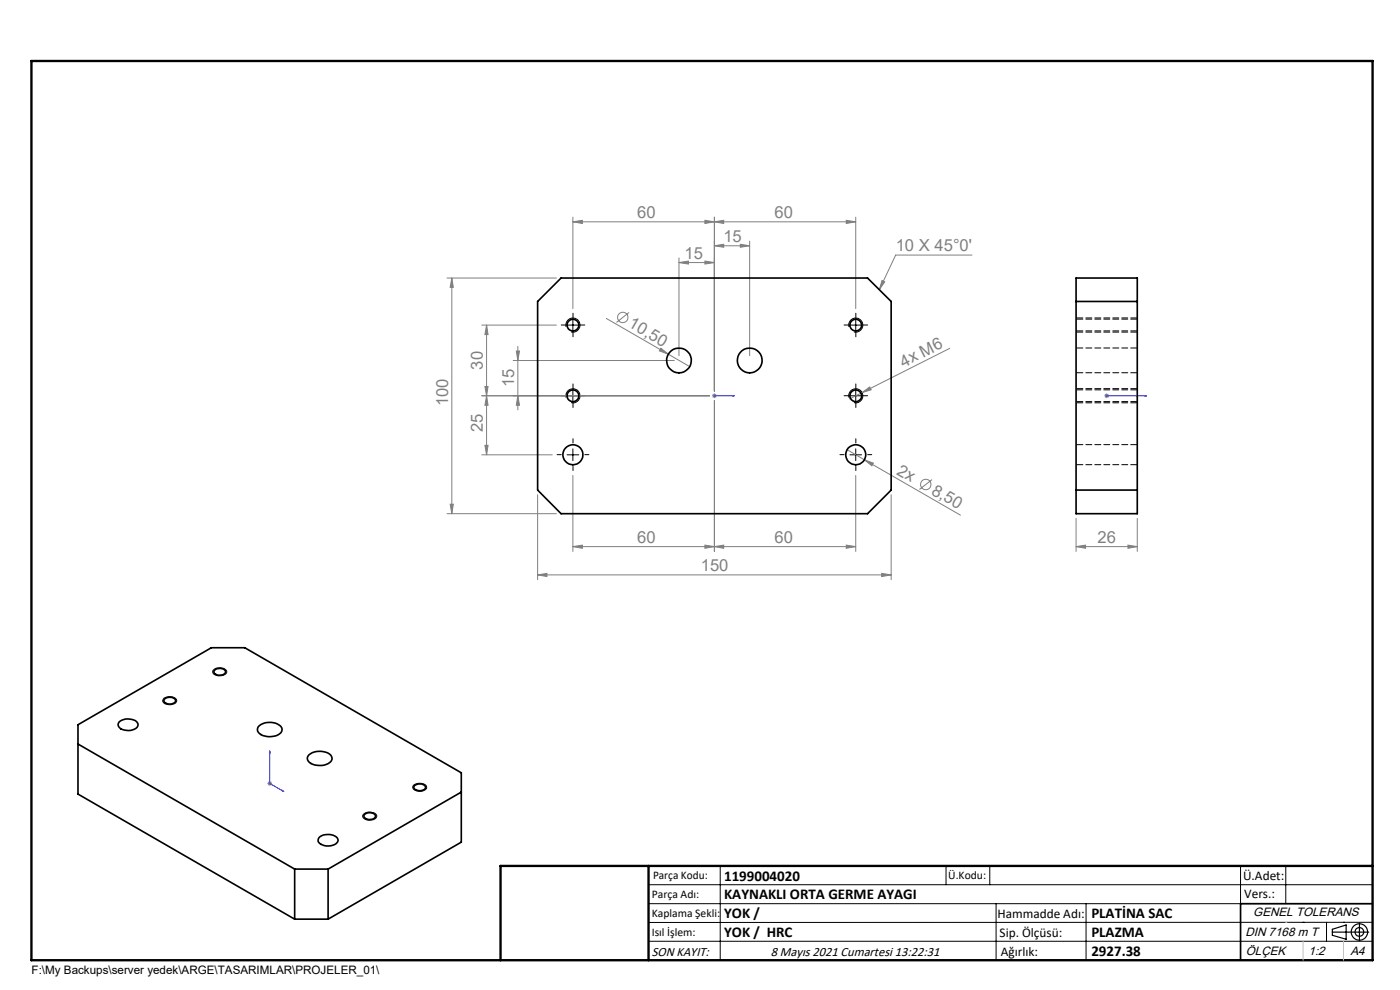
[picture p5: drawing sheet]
<svg xmlns="http://www.w3.org/2000/svg" width="297mm" height="210mm" viewBox="0 0 297 210" stroke-linecap="round" stroke-linejoin="round" font-family="sans-serif">
<g fill="none" stroke="#808080" stroke-width=".21">
<path d="M94.8 59h23.2M95.8 59l.4 2h-.7zM95.8 59v50M121.5 47.1l2-.4v.7zM121.5 46.1v19.4M121.5 47.1h60M144 55.7l2.1-.3v.6zM144 54.7v20.8M144 55.7h7.6M149.5 46.7l2.1 .4-2.1 .3zM149.5 55.4l2.1 .3-2.1 .3zM151.6 52.1l1.9-.3v.6z"/>
<path d="M151.6 47.1l1.9-.4v.7zM151.6 46.1v36.9M151.6 52.1h7.4M157.1 51.8l1.9 .3-1.9 .3zM159 51.1v24.4M179.5 46.7l2 .4-2 .3zM181.5 46.1v19.4M187.1 59.5l.6 .3-1.2 1.6zM206.2 54.1h-16.2l-3.5 7.3M102.2 69h15.8M103.2 69l.3 2h-.6zM103.2 69v27.5"/>
<path d="M108.9 76.5h34.2M109.5 74.5h.7l-.3 2zM109.9 73.5v13.5M128.6 67.5l13.2 7.6M133.5 66.3l-2.7 2.1M140.2 73.9l1.6 1.2-1.9-.7zM141.8 75.1l4.5 2.7M201.5 73.9l-21.3 10.7M102.2 84h48.3M102.2 96.5h15M102.9 82h.6l-.3 2zM102.9 94.5h.6l-.3 2z"/>
<path d="M103.2 84l.3 2h-.6zM109.9 84l.3 2h-.7zM151 84h1M151.2 83.6l.7 .7M151.6 85v32M151.6 83.5v.9M151.9 83.6l-.7 .7M179.7 95.4l3.7 2.1M182.9 83.3l1.6-1.2 .3 .6zM183.4 97.5l1.9 .7-.3 .6zM183.4 97.5l20.4 11.8M234.3 84h1"/>
<path d="M234.4 83.6l.7 .7M234.8 83.5v.9M235.1 83.6l-.7 .7M94.8 109h23.2M95.5 107h.7l-.4 2zM114.1 104.9v18.1M121.5 115.9l2-.3v.7zM121.5 100.9v16.1M121.5 115.9h60M149.5 115.6l2.1 .3-2.1 .4zM151.6 115.9l1.9-.3v.7zM179.5 115.6l2 .3-2 .4z"/>
<path d="M181.5 100.9v16.1M189.1 104.9v18.1M197.7 101.7l-2.6 2.1M228.3 115.9l2-.3v.7zM228.3 115.9h13M228.3 110v7M239.3 115.6l2 .3-2 .4zM241.3 110v7M114.1 121.9l1.9-.3v.7zM114.1 121.9h75M187 121.6l2.1 .3-2.1 .4zM56.7 166.2h1"/>
<path d="M56.9 165.8l.7 .7M57.2 165.7v1M57.6 165.8l-.7 .7"/>
<circle cx="132.1" cy="67.3" r="1.1"/>
<circle cx="196.4" cy="102.8" r="1.1"/>
</g>
<g fill="none" stroke="#000" stroke-width=".21">
<path d="M120.1 69.3a1.51 1.51 0 0 1 1.3-1.9 1.51 1.51 0 0 1 1.6 1.7 1.51 1.51 0 0 1-1.9 1.3M120.3 69h2.5M121.5 67.7v2.5M180.1 69.3a1.5 1.5 0 0 1 1.3-1.8 1.5 1.5 0 0 1 1.6 1.6 1.5 1.5 0 0 1-1.8 1.3M180.3 69h2.5M181.5 67.7v2.5M120.1 84.3a1.51 1.51 0 0 1 1.3-1.9 1.51 1.51 0 0 1 1.6 1.7 1.51 1.51 0 0 1-1.9 1.3M120.3 96.5h2.5M120.3 84h2.5M121.5 82.7v2.5M121.5 95.2v2.5M180.1 84.3a1.5 1.5 0 0 1 1.3-1.8 1.5 1.5 0 0 1 1.6 1.6 1.5 1.5 0 0 1-1.8 1.3"/>
<path d="M180.3 96.5h2.5M180.3 84h2.5M181.5 82.7v2.5M181.5 95.2v2.5M34.8 148.1a1.79 1.79 0 0 1 2.7 .6 1.79 1.79 0 0 1-3 0zM45.2 142.2a2 2 0 0 1 2.9 .1 1.32 1.32 0 0 1-1.8 1.1l-.4-.1a.77 .77 0 0 1-.7-1.1zM77 172.8a2 2 0 0 1 2.9 .1 1.32 1.32 0 0 1-1.8 1.1l-.7-.2a.66 .66 0 0 1-.4-1zM87.7 166.6a1.99 1.99 0 0 1 2.8 .2 .95 .95 0 0 1-1 1 1.42 1.42 0 0 1-1.9-.9zM137.6 187.7h153.6M137.6 191.7h153.6M137.6 199.7h153.6M152.8 183.7v20"/>
<path d="M200.7 183.7v4M210 183.7v4M211.3 191.7v12M230.4 191.7v12M263.2 183.7v20M272.8 183.7v8M276.4 195.6h.1M281.4 195.6v4.1M285 195.6h.1M291.2 195.6l-153.6 .1"/>
</g>
<g fill="none" stroke="#000" stroke-width=".25">
<path d="M282.6 197.7h7.8M282.6 197.1l3-.9v3l-3-.8zM288.4 195.8v3.8M106.2 203.7h185"/>
<circle cx="288.4" cy="197.7" r="1.74"/>
<circle cx="288.4" cy="197.7" r=".93"/>
</g>
<path d="M151.4 84h.3zM151.6 84h.1M151.6 84h4.2M155.8 84h-.4h.4M234.7 84h.2zM234.8 84h.1M234.8 84h8.4M243.2 84h-.4h.4M57.2 159.3l.1 .4-.2-.1zM57.2 159.3v6.9l3 1.7M59.9 167.7l.3 .2-.3-.1z" fill="none" stroke="#00f" stroke-width=".21"/>
<g fill="none" stroke="#000" stroke-width=".21" stroke-dasharray="15.2 1.3 1.3 1.3">
<path d="M120.3 68.9h-1.2M121.6 67.7v-1.3M121.6 70.2v1.2M122.8 68.9h1.3M180.3 68.9h-1.2M181.6 67.7v-1.3M181.6 70.2v1.2M182.8 68.9h1.3M119.1 96.4h-.9M120.3 83.9h-1.2M121.6 93.9v-.8M121.6 98.9v.9"/>
<path d="M121.6 82.7v-1.3M121.6 85.2v1.2M122.8 83.9h1.3M124.1 96.4h.8M179.1 96.4h-.9M180.3 83.9h-1.2M181.6 93.9v-.8M181.6 98.9v.9M181.6 82.7v-1.3M181.6 85.2v1.2M182.8 83.9h1.3M184.1 96.4h.8"/>
</g>
<path d="M228.3 70.4h13M241.3 67.4h-13M228.3 85.4h13M241.3 82.4h-13" fill="none" stroke="#000" stroke-width=".21" stroke-dasharray="1.3 .6" stroke-dashoffset="-.1"/>
<path d="M291.2 191.7h-28v12" fill="none" stroke="#000" stroke-width=".35"/>
<path d="M6.7 12.9h284.5v190.8h-284.5zM137.6 183.7v20M291.2 183.7h-185v20" fill="none" stroke="#000" stroke-width=".5"/>
<path d="M276.4 199.7v4M285 199.7v4" fill="none" stroke="#c0c0c0" stroke-width=".21"/>
<path d="M272.8 195.6h.1" fill="none" stroke="#c0c0c0" stroke-width=".25"/>
<g fill="#00f">
<path d="M155.4 84h.4zM151.4 84h.3z"/>
<path d="M234.7 84h.2zM242.8 84h.4z"/>
<path d="M59.9 167.7l.3 .2-.3-.1zM57.2 159.3l.1 .4-.2-.1z"/>
</g>
<g fill="#808080">
<path d="M140.2 73.9l1.6 1.2-1.9-.7z"/>
<path d="M182.9 83.3l1.6-1.2 .3 .6z"/>
<path d="M183.4 97.5l1.9 .7-.3 .6z"/>
<path d="M149.5 46.7l2.1 .4-2.1 .3zM121.5 47.1l2-.4v.7zM149.5 115.6l2.1 .3-2.1 .4zM121.5 115.9l2-.3v.7zM179.5 115.6l2 .3-2 .4zM151.6 115.9l1.9-.3v.7zM149.5 55.4l2.1 .3-2.1 .3zM144 55.7l2.1-.3v.6zM157.1 51.8l1.9 .3-1.9 .3zM151.6 52.1l1.9-.3v.6zM239.3 115.6l2 .3-2 .4zM228.3 115.9l2-.3v.7z"/>
<path d="M151.6 47.1l1.9-.4v.7zM179.5 46.7l2 .4-2 .3zM114.1 121.9l1.9-.3v.7zM187 121.6l2.1 .3-2.1 .4zM187.1 59.5l.6 .3-1.2 1.6z"/>
<path d="M102.9 82h.6l-.3 2zM103.2 69l.3 2h-.6zM109.9 84l.3 2h-.7zM109.5 74.5h.7l-.3 2z"/>
<path d="M103.2 84l.3 2h-.6zM102.9 94.5h.6l-.3 2zM95.8 59l.4 2h-.7zM95.5 107h.7l-.4 2z"/>
</g>
<g fill="none" stroke="#000" stroke-width=".35">
<path d="M228.3 59h13v50h-13zM114.1 64l4.9-5h65l5.1 5v40l-5.1 5h-65l-4.9-5zM228.3 64h13M228.3 104h13M16.5 157.8l46 26.6M25.3 153.2a2.92 2.92 0 0 1 3.8 .1 1.06 1.06 0 0 1-1 1.5 2.86 2.86 0 0 1-2.9-.6 .78 .78 0 0 1 .1-1zM35 148.2a1.65 1.65 0 0 1 2.3 .3 1.39 1.39 0 0 1-2.2 .6 .53 .53 0 0 1-.1-.9zM45.6 142.1a1.57 1.57 0 0 1 2.3 .3 1.38 1.38 0 0 1-2.2 .6 .5 .5 0 0 1-.1-.9zM55 154a3.6 3.6 0 0 1 4.7 .3 1.48 1.48 0 0 1-1.6 1.9 3.3 3.3 0 0 1-3.5-1.1v-.6zM65.6 160.1a3.6 3.6 0 0 1 4.7 .3 1.28 1.28 0 0 1-1.1 1.8 3.3 3.3 0 0 1-3.9-1 .97 .97 0 0 1 .3-1.1zM67.7 177.7a3 3 0 0 1 3.9 .1 1.06 1.06 0 0 1-1 1.5 2.61 2.61 0 0 1-3.1-.9zM77.2 172.9a1.55 1.55 0 0 1 2.5 .2 1.42 1.42 0 0 1-2.5 .2z"/>
<path d="M88 166.6a1.64 1.64 0 0 1 2.3 .3 1.39 1.39 0 0 1-2.1 .6 .53 .53 0 0 1-.2-.9zM97.9 168l-28.3 16.4M62.5 195l-46-26.6v-14.7l28.3-16.3h7.1l46 26.5v14.7l-28.3 16.4M62.5 184.4h7.1M62.5 195h7.1M62.5 184.4v10.6M69.6 184.4v10.6"/>
<circle cx="121.6" cy="68.9" r="1.25"/>
<circle cx="144.1" cy="76.5" r="2.63"/>
<circle cx="159" cy="76.5" r="2.63"/>
<circle cx="181.5" cy="69" r="1.24"/>
<circle cx="121.5" cy="96.5" r="2.13"/>
<circle cx="121.5" cy="84" r="1.26"/>
<circle cx="181.5" cy="84" r="1.25"/>
<circle cx="181.5" cy="96.5" r="2.13"/>
</g>
<path d="M228.3 70.2h13M228.3 79.1h13M241.3 67.7h-13M241.3 73.8h-13M228.3 98.6h13M228.3 85.2h13M241.3 94.3h-13M241.3 82.7h-13" fill="none" stroke="#000" stroke-width=".21" stroke-dasharray="1.3 .6" stroke-dashoffset="-.1"/>
<g font-size="3.5" fill="#808080">
<text x="135.2" y="46.3">60</text>
<text x="164.3" y="46.3">60</text>
<text x="153.5" y="51.3">15</text>
<text x="190" y="53.3">10 X 45°0'</text>
<text x="145.2" y="54.9">15</text>
<text x="133.1" y="69.3" transform="rotate(30 133.1 69.3)">10,50</text>
<text x="191.7" y="78" transform="rotate(-27 191.7 78)">4x M6</text>
<text x="102.4" y="78.4" transform="rotate(-90 102.4 78.4)">30</text>
<text x="109.1" y="82.2" transform="rotate(-90 109.1 82.2)">15</text>
<text x="95.1" y="86.2" transform="rotate(-90 95.1 86.2)">100</text>
<text x="102.4" y="91.7" transform="rotate(-90 102.4 91.7)">25</text>
<text x="190.1" y="100.5" transform="rotate(30 190.1 100.5)">2x</text>
<text x="197.4" y="104.7" transform="rotate(30 197.4 104.7)">8,50</text>
<text x="135.2" y="115.2">60</text>
<text x="164.3" y="115.2">60</text>
<text x="232.8" y="115.2">26</text>
<text x="148.7" y="121.2">150</text>
</g>
<g font-size="3.2">
<text x="153.6" y="190.8">KAYNAKLI ORTA GERME AYAGI</text>
<text x="153.6" y="186.8">1199004020</text>
<text x="153.6" y="194.8">YOK /</text>
<text x="231.5" y="194.8">PLATİNA SAC</text>
<text x="153.6" y="198.8">YOK / HRC</text>
<text x="231.5" y="198.7">PLAZMA</text>
<text x="231.5" y="202.8">2927.38</text>
</g>
<g font-size="2.8">
<text x="263.7" y="186.7">Ü.Adet:</text>
<text x="263.9" y="190.5">Vers.:</text>
<text x="211.6" y="194.8">Hammadde Adı:</text>
<text x="138.3" y="202.8">SON KAYIT:</text>
<text x="163.5" y="202.8">8 Mayıs 2021 Cumartesi 13:22:31</text>
<text x="212.1" y="198.7">Sip. Ölçüsü:</text>
<text x="212.3" y="202.7">Ağırlık:</text>
</g>
<g font-size="2.6">
<text x="265.9" y="194.4">GENEL TOLERANS</text>
<text x="264.2" y="198.5">DIN 7168 m T</text>
<text x="264.3" y="202.6">ÖLÇEK</text>
<text x="277.6" y="202.6">1:2</text>
<text x="286.5" y="202.6">A4</text>
</g>
<g font-size="2.5">
<text x="138.3" y="190.5">Parça Adı:</text>
<text x="138.5" y="186.5">Parça Kodu:</text>
<text x="201.2" y="186.5">Ü.Kodu:</text>
<text x="138.3" y="194.5">Kaplama Şekli:</text>
<text x="138.3" y="198.6">Isıl İşlem:</text>
<text x="6.7" y="206.7">F:\My Backups\server yedek\ARGE\TASARIMLAR\PROJELER_01\</text>
</g>
</svg>
